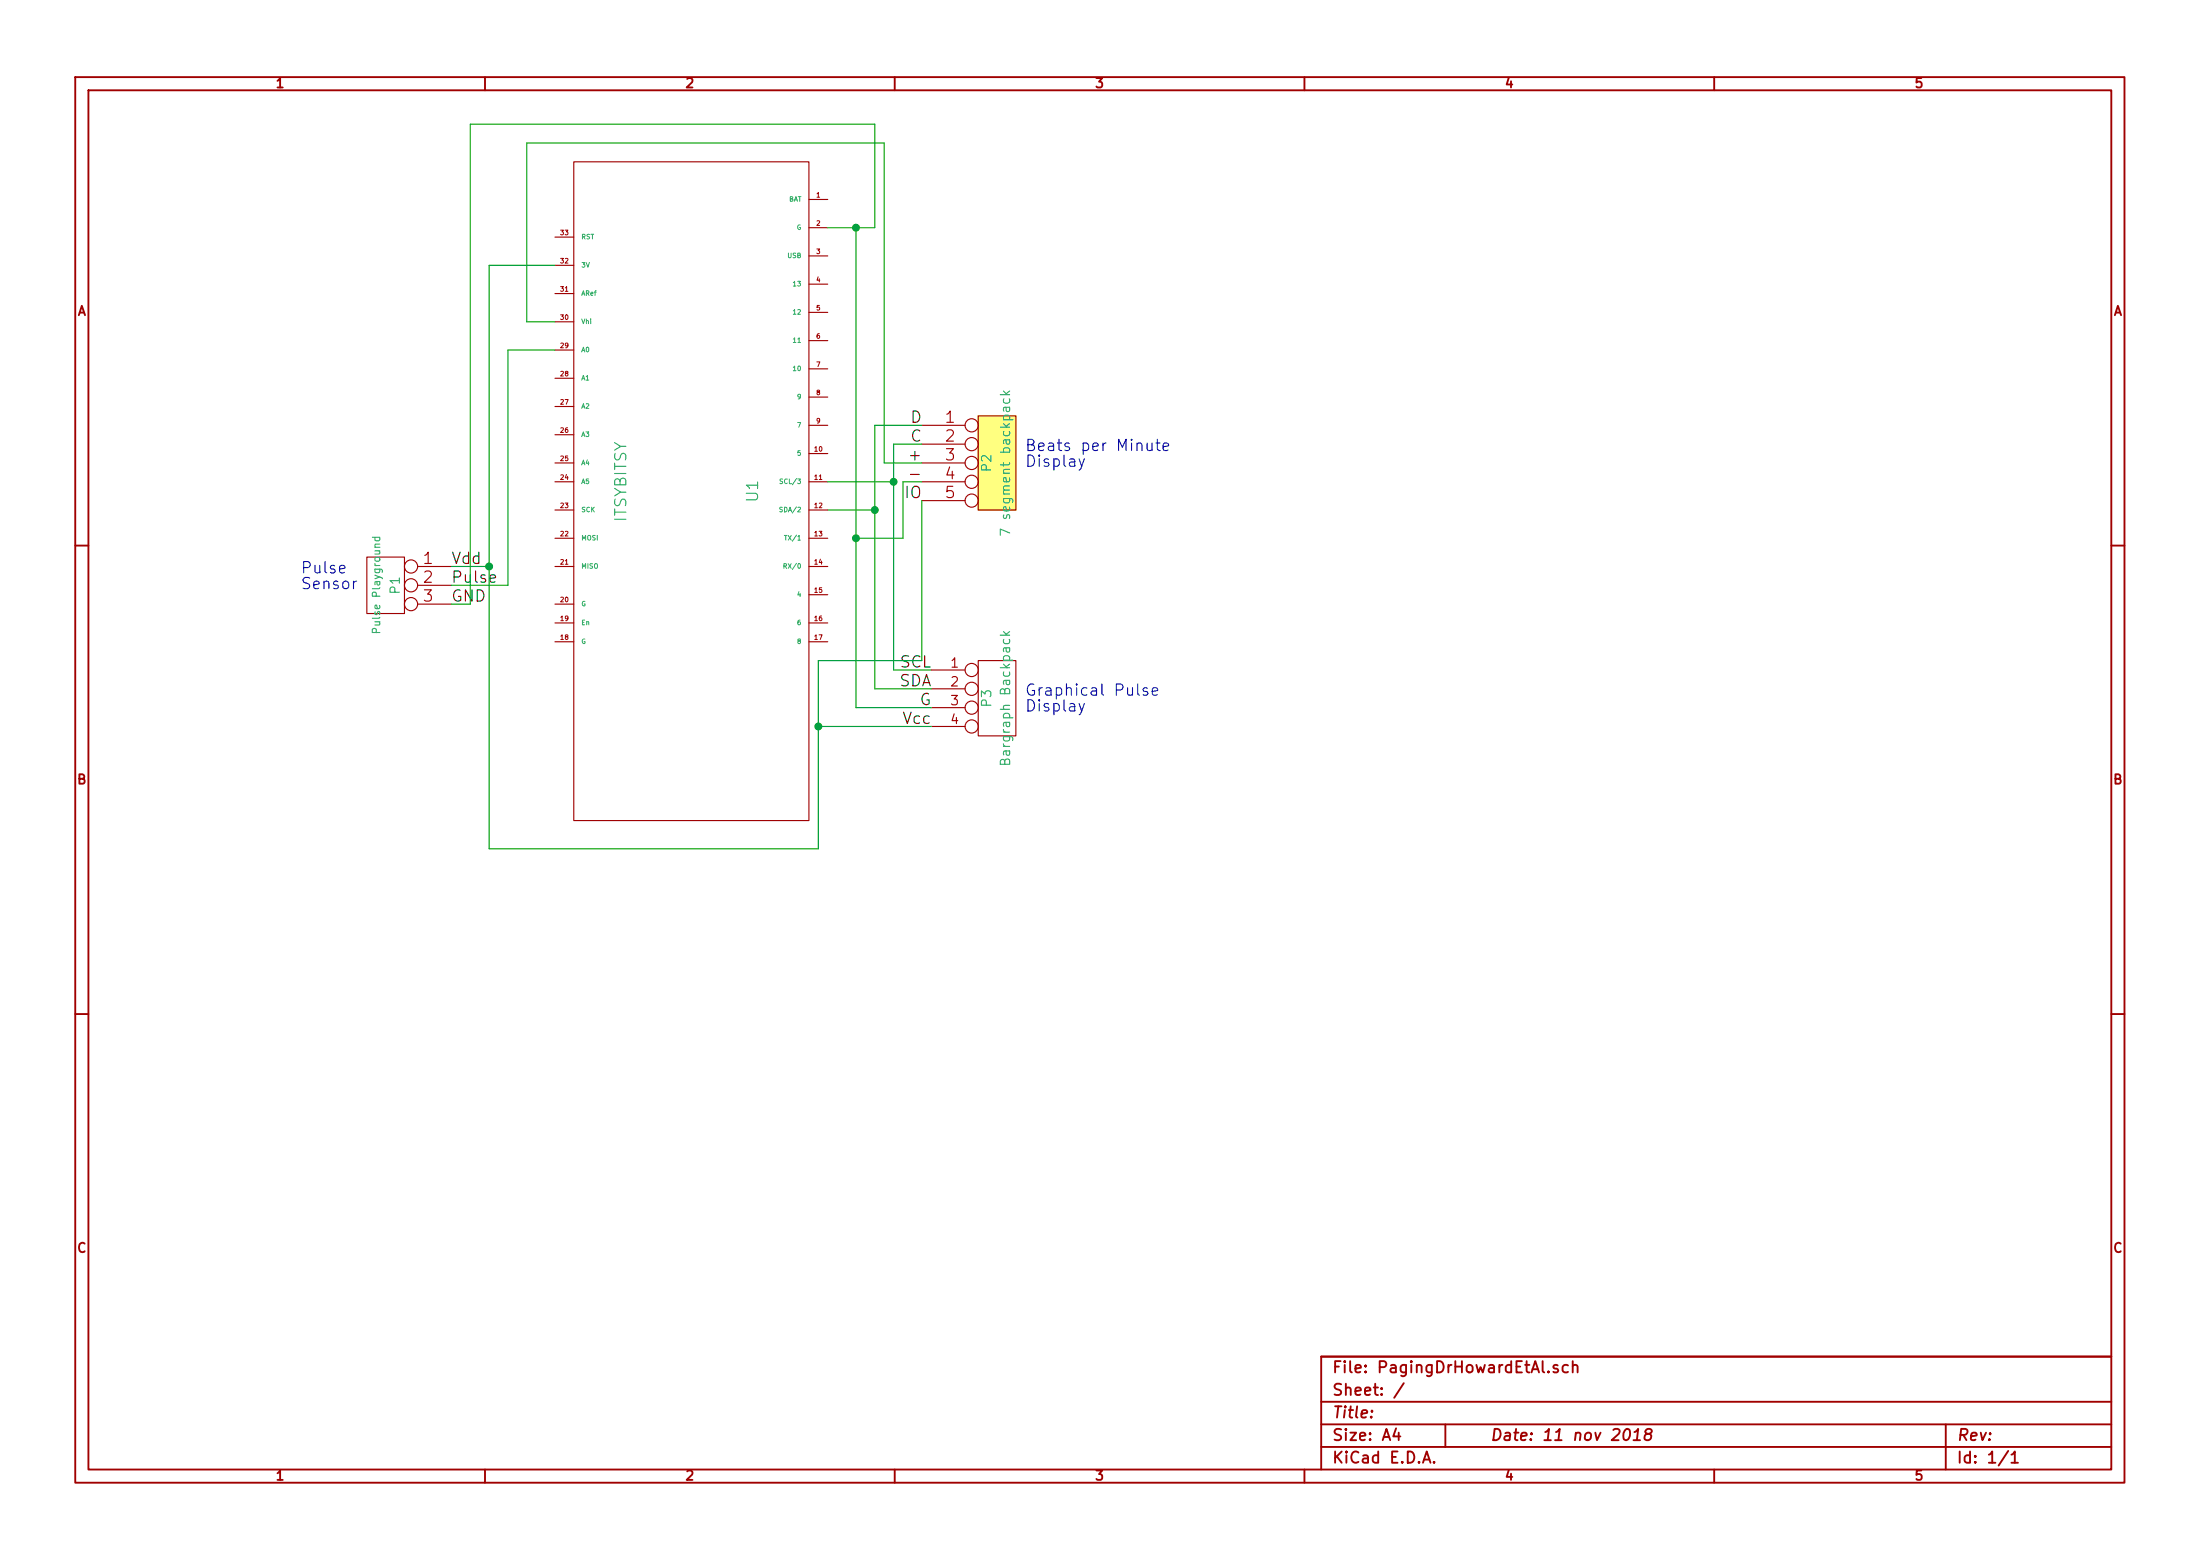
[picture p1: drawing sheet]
EESchema Schematic File Version 2
LIBS:power
LIBS:device
LIBS:transistors
LIBS:conn
LIBS:linear
LIBS:regul
LIBS:74xx
LIBS:cmos4000
LIBS:adc-dac
LIBS:memory
LIBS:xilinx
LIBS:special
LIBS:microcontrollers
LIBS:dsp
LIBS:microchip
LIBS:analog_switches
LIBS:motorola
LIBS:texas
LIBS:intel
LIBS:audio
LIBS:interface
LIBS:digital-audio
LIBS:philips
LIBS:display
LIBS:cypress
LIBS:siliconi
LIBS:opto
LIBS:atmel
LIBS:contrib
LIBS:valves
LIBS:adafruit_breakouts
LIBS:feather_m0_express
LIBS:metromini
LIBS:itsybitsy
LIBS:PagingDrHowardEtAl-cache
EELAYER 27 0
EELAYER END
$Descr A4 11693 8268
encoding utf-8
Sheet 1 1
Title ""
Date "11 nov 2018"
Rev ""
Comp ""
Comment1 ""
Comment2 ""
Comment3 ""
Comment4 ""
$EndDescr
$Comp
L CONN_3 P1
U 1 1
P 2050 3100
F 0 "P1" V 2000 3100 50  0000 C CNN
F 1 "Pulse Playground" V 2100 3100 40  0000 C CNN
F 2 "~" H 2050 3100 60  0000 C CNN
F 3 "~" H 2050 3100 60  0000 C CNN
	1    2050 3100
	-1   0    0    -1  
$EndComp
$Comp
L CONN_4 P3
U 1 1
P 5300 3700
F 0 "P3" V 5250 3700 50  0000 C CNN
F 1 "Bargraph Backpack" V 5350 3700 50  0000 C CNN
F 2 "~" H 5300 3700 60  0000 C CNN
F 3 "~" H 5300 3700 60  0000 C CNN
	1    5300 3700
	1    0    0    -1  
$EndComp
$Comp
L CONN_5 P2
U 1 1
P 5300 2450
F 0 "P2" V 5250 2450 50  0000 C CNN
F 1 "7 segment backpack" V 5350 2450 50  0000 C CNN
F 2 "~" H 5300 2450 60  0000 C CNN
F 3 "~" H 5300 2450 60  0000 C CNN
	1    5300 2450
	1    0    0    -1  
$EndComp
Text Label 4900 2250 2    60   ~ 0
D
Text Label 4900 2350 2    60   ~ 0
C
Text Label 4900 2450 2    60   ~ 0
+
Text Label 4900 2550 2    60   ~ 0
-
Text Label 4900 2650 2    60   ~ 0
IO
Text Label 4950 3550 2    60   ~ 0
SCL
Text Label 4950 3650 2    60   ~ 0
SDA
Text Label 4950 3750 2    60   ~ 0
G
Text Label 4950 3850 2    60   ~ 0
Vcc
Text Label 2400 3000 0    60   ~ 0
Vdd
Text Label 2400 3100 0    60   ~ 0
Pulse
Text Label 2400 3200 0    60   ~ 0
GND
$Comp
L ITSYBITSY U1
U 1 1
P 3700 2600
F 0 "U1" H 3700 2900 60  0000 C CNN
F 1 "ITSYBITSY" H 3650 2200 60  0000 C CNN
F 2 "~" H 3700 2600 60  0000 C CNN
F 3 "~" H 3700 2600 60  0000 C CNN
	1    3700 2600
	0    1    1    0   
$EndComp
Wire Wire Line
	2400 3000 2600 3000
Wire Wire Line
	2600 1400 2600 4500
Wire Wire Line
	2600 1400 2950 1400
Wire Wire Line
	2400 3200 2500 3200
Wire Wire Line
	2500 3200 2500 650 
Wire Wire Line
	2500 650  4650 650 
Wire Wire Line
	4650 650  4650 1200
Wire Wire Line
	4650 1200 4400 1200
Wire Wire Line
	2400 3100 2700 3100
Wire Wire Line
	2700 3100 2700 1850
Wire Wire Line
	2700 1850 2950 1850
Wire Wire Line
	4900 2250 4650 2250
Wire Wire Line
	4650 2250 4650 3650
Wire Wire Line
	4650 2700 4400 2700
Wire Wire Line
	4650 3650 4950 3650
Connection ~ 4650 2700
Wire Wire Line
	4900 2350 4750 2350
Wire Wire Line
	4750 2350 4750 3550
Wire Wire Line
	4750 2550 4400 2550
Wire Wire Line
	4750 3550 4950 3550
Connection ~ 4750 2550
Wire Wire Line
	4950 3750 4550 3750
Wire Wire Line
	4550 3750 4550 1200
Connection ~ 4550 1200
Wire Wire Line
	4900 2550 4800 2550
Wire Wire Line
	4800 2550 4800 2850
Wire Wire Line
	4800 2850 4550 2850
Connection ~ 4550 2850
Wire Wire Line
	4900 2650 4900 3500
Wire Wire Line
	4900 3500 4350 3500
Wire Wire Line
	4350 3500 4350 4500
Wire Wire Line
	4350 4500 2600 4500
Connection ~ 2600 3000
Wire Wire Line
	4950 3850 4350 3850
Connection ~ 4350 3850
Wire Wire Line
	4900 2450 4700 2450
Wire Wire Line
	4700 2450 4700 750 
Wire Wire Line
	4700 750  2800 750 
Wire Wire Line
	2800 750  2800 1700
Wire Wire Line
	2800 1700 2950 1700
Text Notes 1600 3050 0    60   ~ 0
Pulse\nSensor
Text Notes 5450 2400 0    60   ~ 0
Beats per Minute\nDisplay
Text Notes 5450 3700 0    60   ~ 0
Graphical Pulse\nDisplay
$EndSCHEMATC
